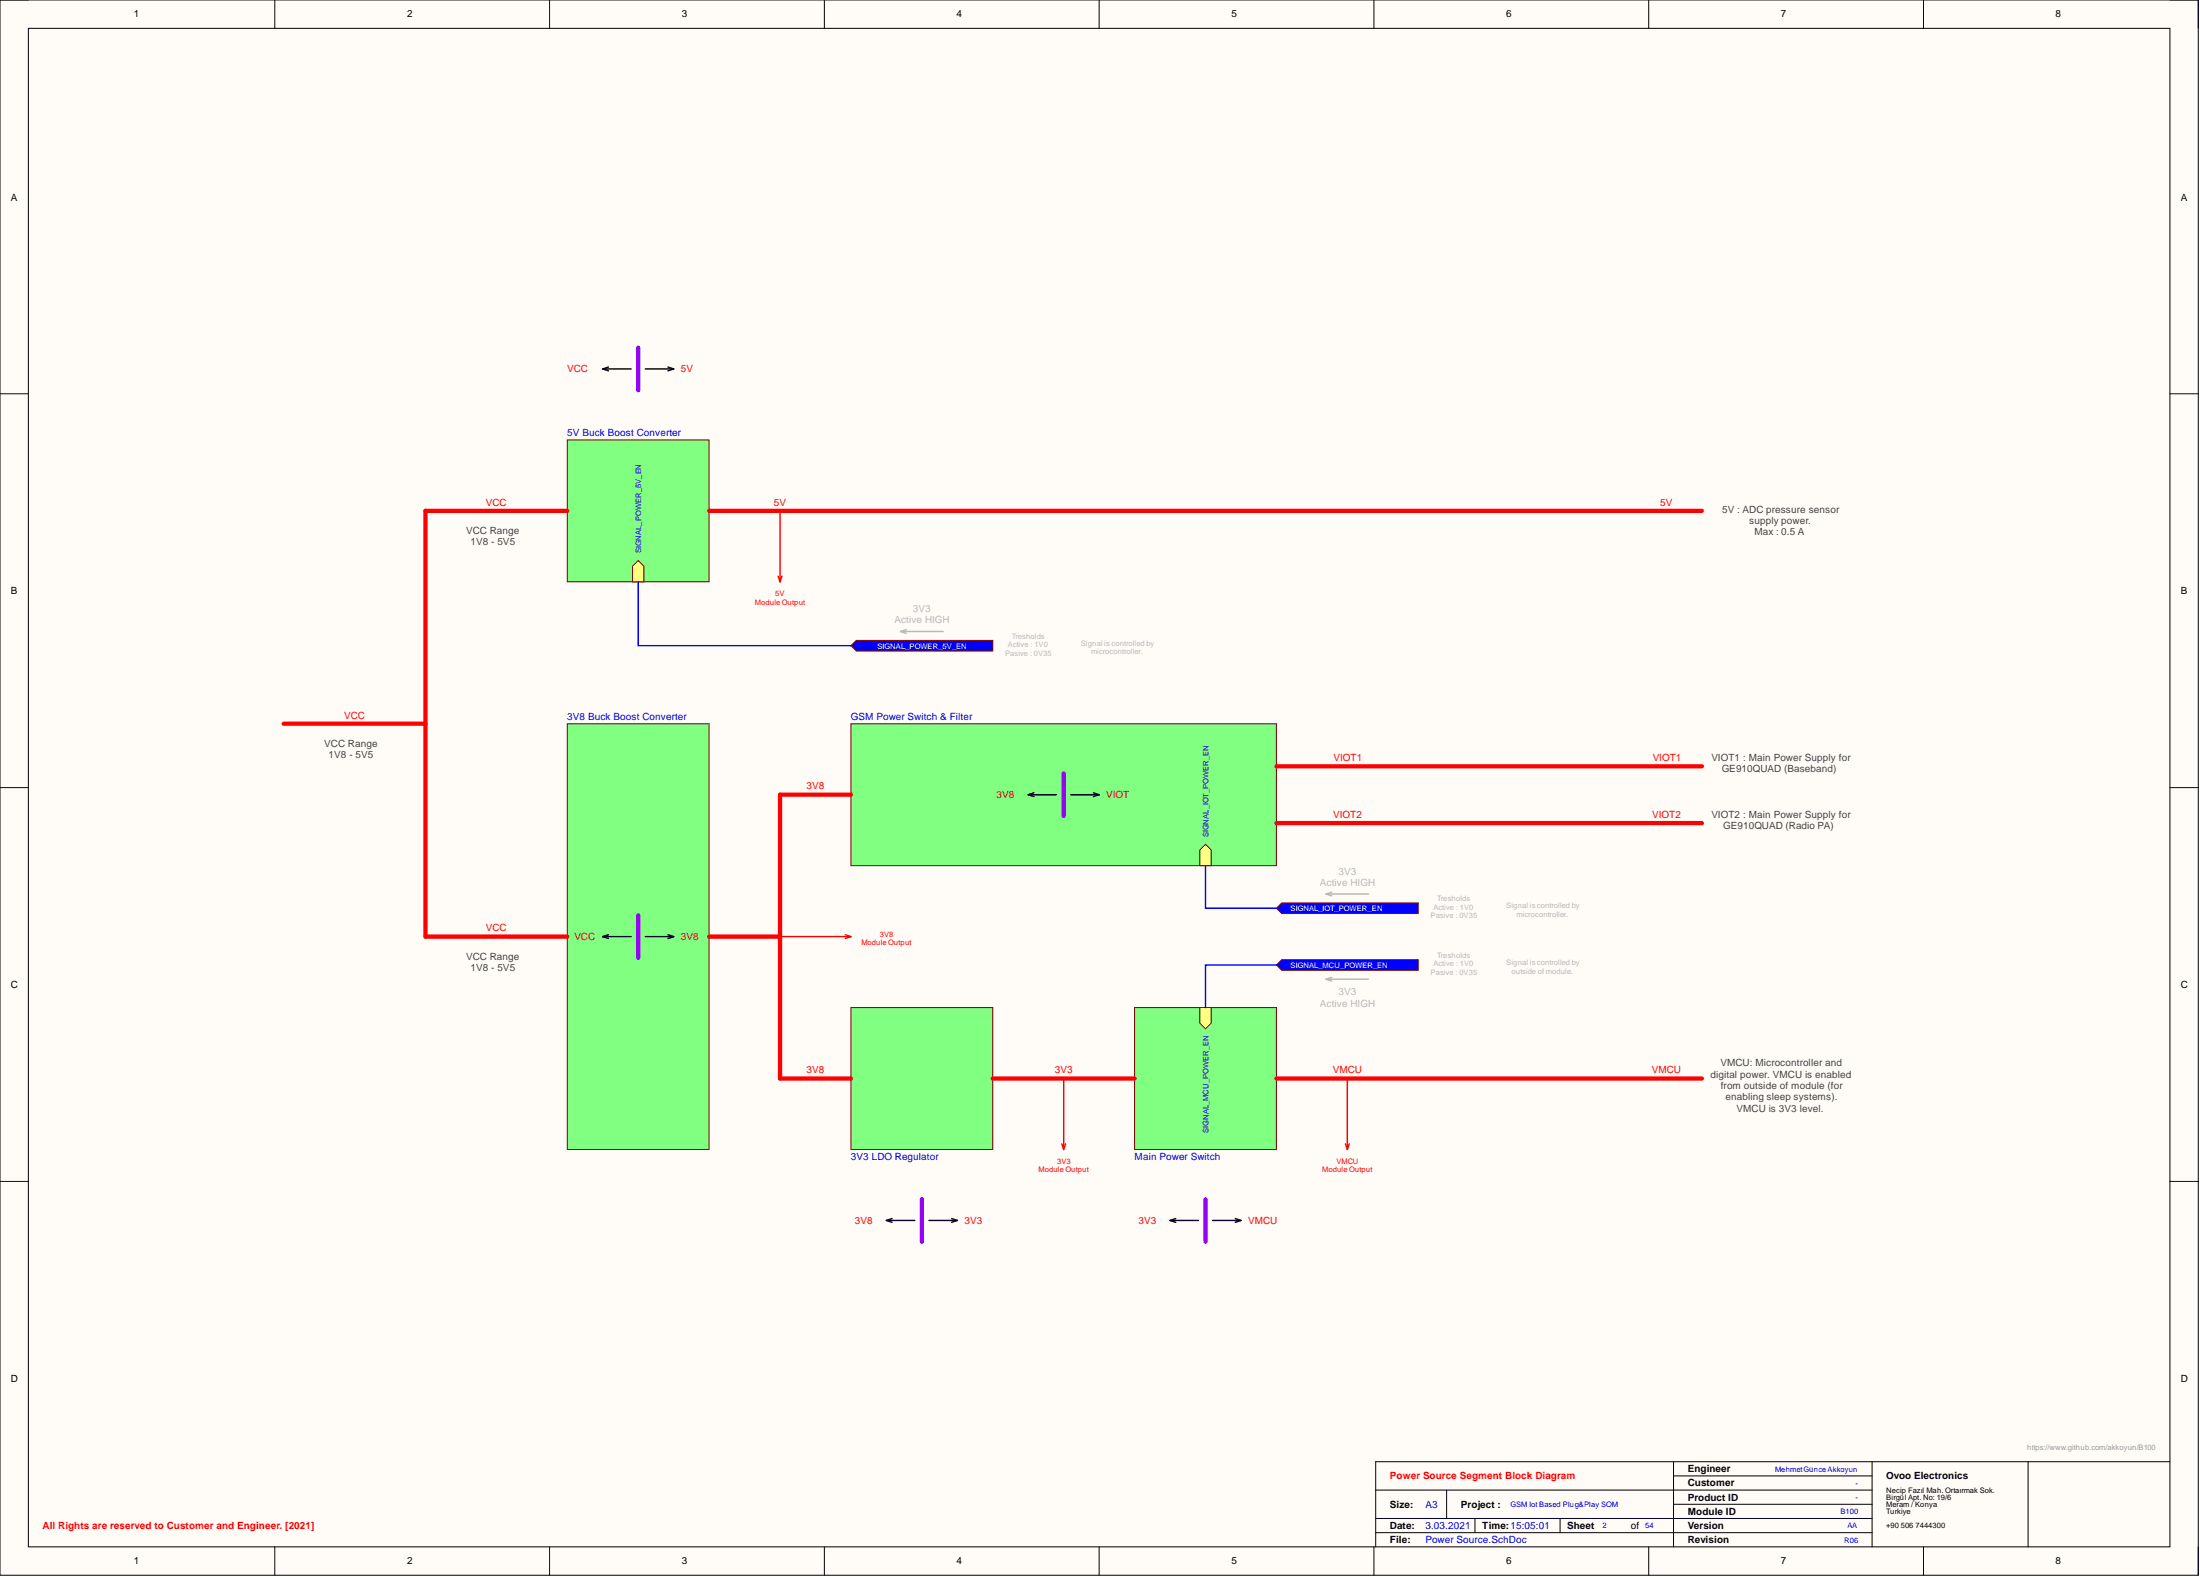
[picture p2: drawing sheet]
<svg xmlns="http://www.w3.org/2000/svg" width="393mm" height="282mm" viewBox="0 0 393 282" stroke-linecap="round" stroke-linejoin="round" font-family="sans-serif">
<path d="M0 0h393v281.6h-393z" fill-rule="evenodd" fill="#fffcf8"/>
<path d="M0 0h393v281.6h-393z" fill="none" stroke="#000" stroke-width=".18"/>
<path d="M5.1 5.1h382.9v271.4h-382.9z" fill-rule="evenodd" fill="#fffcf8"/>
<g fill="none" stroke="#000" stroke-width=".18">
<path d="M0 0h5.1M49.1 0v5.1M98.3 0v5.1M147.4 0v5.1M196.5 0v5.1M245.7 0v5.1M294.8 0v5.1M343.9 0v5.1M388 0h5v5.1M5.1 5.1h382.9v271.4h-382.9zM0 70.4h5.1M388 70.4h5"/>
<path d="M0 140.8h5.1M388 140.8h5M0 211.2h5.1M388 211.2h5M49.1 276.5v5.1M98.3 276.5v5.1M147.4 276.5v5.1M196.5 276.5v5.1M245.7 276.5v5.1M246 266.3h88.7M246 271.4h88.7M246 273.9h88.7"/>
<path d="M258.6 266.3v5.1M263.7 271.4v2.5M278.9 271.4v2.5M294.8 276.5v5.1M299.2 263.8h35.5M299.2 268.9h35.5M299.2 261.3v15.2M334.7 261.3v15.2M343.9 276.5v5.1M362.6 261.3v15.2M388 261.3h-142v15.2M393 276.5v5.1"/>
</g>
<path d="M101.4 129.4h25.4v76.1h-25.4z" fill-rule="evenodd" fill="#80ff80"/>
<path d="M101.4 129.4h25.4v76.1h-25.4z" fill="none" stroke="#800000" stroke-width=".18"/>
<path d="M101.4 78.6h25.4v25.4h-25.4z" fill-rule="evenodd" fill="#80ff80"/>
<path d="M101.4 78.6h25.4v25.4h-25.4z" fill="none" stroke="#800000" stroke-width=".18"/>
<path d="M114.1 100.2l1 1v2.8h-2v-2.8z" fill-rule="evenodd" fill="#ffff80"/>
<path d="M114.1 100.2l1 1v2.8h-2v-2.8z" fill="none" stroke="#800000" stroke-width=".18"/>
<path d="M152.1 129.4h76.1v25.3h-76.1z" fill-rule="evenodd" fill="#80ff80"/>
<path d="M152.1 129.4h76.1v25.3h-76.1z" fill="none" stroke="#800000" stroke-width=".18"/>
<path d="M215.5 150.9l1.1 1v2.8h-2.1v-2.8z" fill-rule="evenodd" fill="#ffff80"/>
<path d="M215.5 150.9l1.1 1v2.8h-2.1v-2.8z" fill="none" stroke="#800000" stroke-width=".18"/>
<path d="M202.9 180.1h25.3v25.4h-25.3z" fill-rule="evenodd" fill="#80ff80"/>
<path d="M202.9 180.1h25.3v25.4h-25.3z" fill="none" stroke="#800000" stroke-width=".18"/>
<path d="M214.5 180.1h2.1v2.8l-1.1 1-1-1z" fill-rule="evenodd" fill="#ffff80"/>
<path d="M214.5 180.1h2.1v2.8l-1.1 1-1-1z" fill="none" stroke="#800000" stroke-width=".18"/>
<path d="M152.1 180.1h25.4v25.4h-25.4z" fill-rule="evenodd" fill="#80ff80"/>
<path d="M152.1 180.1h25.4v25.4h-25.4z" fill="none" stroke="#800000" stroke-width=".18"/>
<path d="M177.5 192.8h25.4" fill="none" stroke="#f00" stroke-width=".76"/>
<path d="M229.2 171.5h24.4v1.9h-24.4l-1-.9z" fill-rule="evenodd" fill="#00f"/>
<path d="M229.2 171.5h24.4v1.9h-24.4l-1-.9z" fill="none" stroke="#800000" stroke-width=".18"/>
<path d="M229.2 161.4h24.4v1.9h-24.4l-1-1z" fill-rule="evenodd" fill="#00f"/>
<path d="M229.2 161.4h24.4v1.9h-24.4l-1-1z" fill="none" stroke="#800000" stroke-width=".18"/>
<path d="M126.8 91.3h177.5M228.2 137h76.1M139.5 142h12.6M228.2 147.1h76.1M76.1 167.4h25.3M139.5 192.8h12.6M228.2 192.8h76.1" fill="none" stroke="#f00" stroke-width=".76"/>
<path d="M190.2 138.2v7.6M114.1 163.6v7.6M164.8 214.3v7.6M215.5 214.3v7.6" fill="none" stroke="#90f" stroke-width=".76"/>
<g fill="none" stroke="#000" stroke-width=".25">
<path d="M183.8 142h5.1M183.8 142l1.1 .4M184.9 141.7l-1.1 .3M191.4 142h5.1M195.5 141.7l1 .3M196.5 142l-1 .4M107.8 167.4h5M107.8 167.4l1 .3M108.8 167.1l-1 .3M115.4 167.4h5M119.4 167.1l1 .3M120.4 167.4l-1 .3"/>
<path d="M158.5 218.1h5.1M158.5 218.1l1 .4M159.5 217.8l-1 .3M166.1 218.1h5.1M170.1 217.8l1.1 .3M171.2 218.1l-1.1 .4M209.2 218.1h5.1M209.2 218.1l1 .4M210.2 217.8l-1 .3M216.8 218.1h5.1M220.9 217.8l1 .3M221.9 218.1l-1 .4"/>
</g>
<path d="M237.1 159.8h7.6M237.1 159.8l1 .3M238.1 159.5l-1 .3M237.1 175h7.6M237.1 175l1 .4M238.1 174.7l-1 .3" fill="none" stroke="#b7b7b7" stroke-width=".25"/>
<path d="M139.5 91.3v12.7M139.1 103l.4 1M139.8 103l-.3 1M139.5 167.4h12.6M151.1 167.1l1 .3M152.1 167.4l-1 .3M190.2 192.8v12.7M240.9 192.8v12.7M189.8 204.4l.4 1.1M190.5 204.4l-.3 1.1M240.6 204.4l.3 1.1M241.2 204.4l-.3 1.1" fill="none" stroke="#f00" stroke-width=".25"/>
<path d="M153.1 114.5h24.4v1.9h-24.4l-1-1z" fill-rule="evenodd" fill="#00f"/>
<path d="M153.1 114.5h24.4v1.9h-24.4l-1-1z" fill="none" stroke="#800000" stroke-width=".18"/>
<path d="M161 112.9h7.6M161 112.9l1 .3M162 112.5l-1 .4" fill="none" stroke="#b7b7b7" stroke-width=".25"/>
<path d="M101.4 91.3h-25.3v76.1M50.7 129.4h25.4M139.5 142v50.8M126.8 167.4h12.7" fill="none" stroke="#f00" stroke-width=".76"/>
<path d="M114.1 62.1v7.6" fill="none" stroke="#90f" stroke-width=".76"/>
<path d="M107.8 65.9h5M107.8 65.9l1 .4M108.8 65.6l-1 .3M115.4 65.9h5M119.4 65.6l1 .3M120.4 65.9l-1 .4" fill="none" stroke="#000" stroke-width=".25"/>
<path d="M114.1 104v11.4h38M215.5 154.7v7.6h12.7M228.2 172.5h-12.7v7.6" fill="none" stroke="#00f" stroke-width=".25"/>
<g font-size="1.8">
<text x="23.9" y="3.1">1</text>
<text x="72.8" y="3.1">2</text>
<text x="121.9" y="3.1">3</text>
<text x="171" y="3.1">4</text>
<text x="220.2" y="3.1">5</text>
<text x="269.3" y="3.1">6</text>
<text x="318.4" y="3.1">7</text>
<text x="367.5" y="3.1">8</text>
<text x="1.9" y="35.8">A</text>
<text x="389.9" y="35.8">A</text>
<text x="1.9" y="106.2">B</text>
<text x="389.9" y="106.2">B</text>
<text x="1.9" y="176.6">C</text>
<text x="389.9" y="176.6">C</text>
<text x="1.9" y="247">D</text>
<text x="389.9" y="247">D</text>
<text x="301.8" y="263.1">Engineer</text>
<text x="248.5" y="269.5">Size:</text>
<text x="261.2" y="269.5">Project :</text>
<text x="301.8" y="265.7">Customer</text>
<text x="301.8" y="268.2">Product ID</text>
<text x="337.3" y="264.4">Ovoo Electronics</text>
<text x="248.5" y="273.3">Date:</text>
<text x="248.5" y="275.8">File:</text>
<text x="265" y="273.3">Time:15:05:01</text>
<text x="280.2" y="273.3">Sheet</text>
<text x="291.6" y="273.3">of</text>
<text x="301.8" y="270.7">Module ID</text>
<text x="301.8" y="273.3">Version</text>
<text x="301.8" y="275.8">Revision</text>
<text x="23.9" y="279.6">1</text>
<text x="72.8" y="279.6">2</text>
<text x="121.9" y="279.6">3</text>
<text x="171" y="279.6">4</text>
<text x="220.2" y="279.6">5</text>
<text x="269.3" y="279.6">6</text>
<text x="318.4" y="279.6">7</text>
<text x="367.5" y="279.6">8</text>
</g>
<g font-size="1.8" fill="#f00">
<text x="101.4" y="66.5">VCC</text>
<text x="121.7" y="66.5">5V</text>
<text x="86.9" y="90.4">VCC</text>
<text x="138.4" y="90.4">5V</text>
<text x="296.9" y="90.4">5V</text>
<text x="61.5" y="128.4">VCC</text>
<text x="238.4" y="136">VIOT1</text>
<text x="295.5" y="136">VIOT1</text>
<text x="144.2" y="141.1">3V8</text>
<text x="178.2" y="142.6">3V8</text>
<text x="197.8" y="142.6">VIOT</text>
<text x="238.4" y="146.2">VIOT2</text>
<text x="295.4" y="146.2">VIOT2</text>
<text x="86.9" y="166.5">VCC</text>
<text x="102.7" y="168">VCC</text>
<text x="121.7" y="168">3V8</text>
<text x="144.2" y="191.8">3V8</text>
<text x="188.6" y="191.8">3V3</text>
<text x="238.3" y="191.8">VMCU</text>
<text x="295.3" y="191.8">VMCU</text>
<text x="152.8" y="218.7">3V8</text>
<text x="172.4" y="218.7">3V3</text>
<text x="203.5" y="218.7">3V3</text>
<text x="223.1" y="218.7">VMCU</text>
<text x="248.5" y="264.4">Power Source Segment Block Diagram</text>
<text x="7.6" y="273.3">All Rights are reserved to Customer and Engineer. [2021]</text>
</g>
<g font-size="1.8" fill="#00f">
<text x="101.4" y="78">5V Buck Boost Converter</text>
<text x="101.4" y="128.7">3V8 Buck Boost Converter</text>
<text x="152.1" y="128.7">GSM Power Switch &amp; Filter</text>
<text x="152.1" y="207.3">3V3 LDO Regulator</text>
<text x="202.9" y="207.3">Main Power Switch</text>
<text x="254.8" y="269.5">A3</text>
<text x="254.8" y="273.3">3.03.2021</text>
<text x="254.8" y="275.8">Power Source.SchDoc</text>
</g>
<g font-size="1.8" fill="#434343">
<text x="83.3" y="95.5">VCC Range</text>
<text x="307.9" y="91.6">5V : ADC pressure sensor</text>
<text x="312.7" y="93.7">supply power.</text>
<text x="313.7" y="95.7">Max : 0.5 A</text>
<text x="84.1" y="97.5">1V8 - 5V5</text>
<text x="58" y="133.5">VCC Range</text>
<text x="58.7" y="135.5">1V8 - 5V5</text>
<text x="306" y="136">VIOT1 : Main Power Supply for</text>
<text x="307.8" y="138.1">GE910QUAD (Baseband)</text>
<text x="306" y="146.2">VIOT2 : Main Power Supply for</text>
<text x="308.1" y="148.2">GE910QUAD (Radio PA)</text>
<text x="83.3" y="171.6">VCC Range</text>
<text x="84.1" y="173.6">1V8 - 5V5</text>
<text x="307.6" y="190.6">VMCU: Microcontroller and</text>
<text x="305.8" y="192.6">digital power. VMCU is enabled</text>
<text x="307.7" y="194.6">from outside of module (for</text>
<text x="308.5" y="196.7">enabling sleep systems).</text>
<text x="310.5" y="198.7">VMCU is 3V3 level.</text>
</g>
<g font-size="1.8" fill="#b7b7b7">
<text x="159.9" y="111.4">Active HIGH</text>
<text x="163.2" y="109.4">3V3</text>
<text x="236" y="158.4">Active HIGH</text>
<text x="239.3" y="156.3">3V3</text>
<text x="236" y="179.9">Active HIGH</text>
<text x="239.3" y="177.9">3V3</text>
</g>
<g font-size="1.4" fill="#00f">
<text x="114.6" y="98.9" transform="rotate(-90 114.6 98.9)">SIGNAL_POWER_5V_EN</text>
<text x="216" y="149.7" transform="rotate(-90 216 149.7)">SIGNAL_IOT_POWER_EN</text>
<text x="216" y="202.5" transform="rotate(-90 216 202.5)">SIGNAL_MCU_POWER_EN</text>
<text x="317.4" y="263">MehmetGünce Akkoyun</text>
<text x="270.1" y="269.4">GSM Iot Based Plug&amp;Play SOM</text>
<text x="331.8" y="265.6">-</text>
<text x="331.8" y="268.1">-</text>
<text x="286.5" y="273.2">2</text>
<text x="294.1" y="273.2">54</text>
<text x="329.1" y="270.6">B100</text>
<text x="329.7" y="275.7">R06</text>
<text x="330.3" y="273.2">AA</text>
</g>
<g font-size="1.4" fill="#f00">
<text x="138.6" y="106.5">5V</text>
<text x="135" y="108.1">Module Output</text>
<text x="157.3" y="167.4">3V8</text>
<text x="154" y="168.9">Module Output</text>
<text x="185.7" y="209.5">Module Output</text>
<text x="189" y="208">3V3</text>
<text x="236.4" y="209.5">Module Output</text>
<text x="239" y="208">VMCU</text>
</g>
<g font-size="1.4" fill="#fff">
<text x="156.9" y="115.9">SIGNAL_POWER_5V_EN</text>
<text x="230.8" y="162.8">SIGNAL_IOT_POWER_EN</text>
<text x="230.8" y="173">SIGNAL_MCU_POWER_EN</text>
</g>
<g font-size="1.4" fill="#b7b7b7">
<text x="179.7" y="117.2">Pasive : 0V35</text>
<text x="180.2" y="115.7">Active : 1V0</text>
<text x="180.9" y="114.1">Tresholds</text>
<text x="193.2" y="115.4">Signal is controlled by</text>
<text x="195.1" y="116.9">microcontroller.</text>
<text x="257" y="161.1">Tresholds</text>
<text x="255.8" y="164.1">Pasive : 0V35</text>
<text x="256.3" y="162.6">Active : 1V0</text>
<text x="269.3" y="162.3">Signal is controlled by</text>
<text x="271.2" y="163.9">microcontroller.</text>
<text x="256.3" y="172.7">Active : 1V0</text>
<text x="257" y="171.2">Tresholds</text>
<text x="269.3" y="172.5">Signal is controlled by</text>
<text x="255.8" y="174.3">Pasive : 0V35</text>
<text x="270.2" y="174">outside of module.</text>
</g>
<text font-size="1.4" fill="#999" x="362.4" y="259.2">https://www.github.com/akkoyun/B100</text>
<g font-size="1.4">
<text x="337.3" y="266.8">Necip Fazıl Mah. Ortaırmak Sok.</text>
<text x="337.3" y="268.1">Birgül Apt. No: 19/6</text>
<text x="337.3" y="269.4">Meram / Konya</text>
<text x="337.3" y="270.6">Turkiye</text>
<text x="337.3" y="273.2">+90 506 7444300</text>
</g>
</svg>
